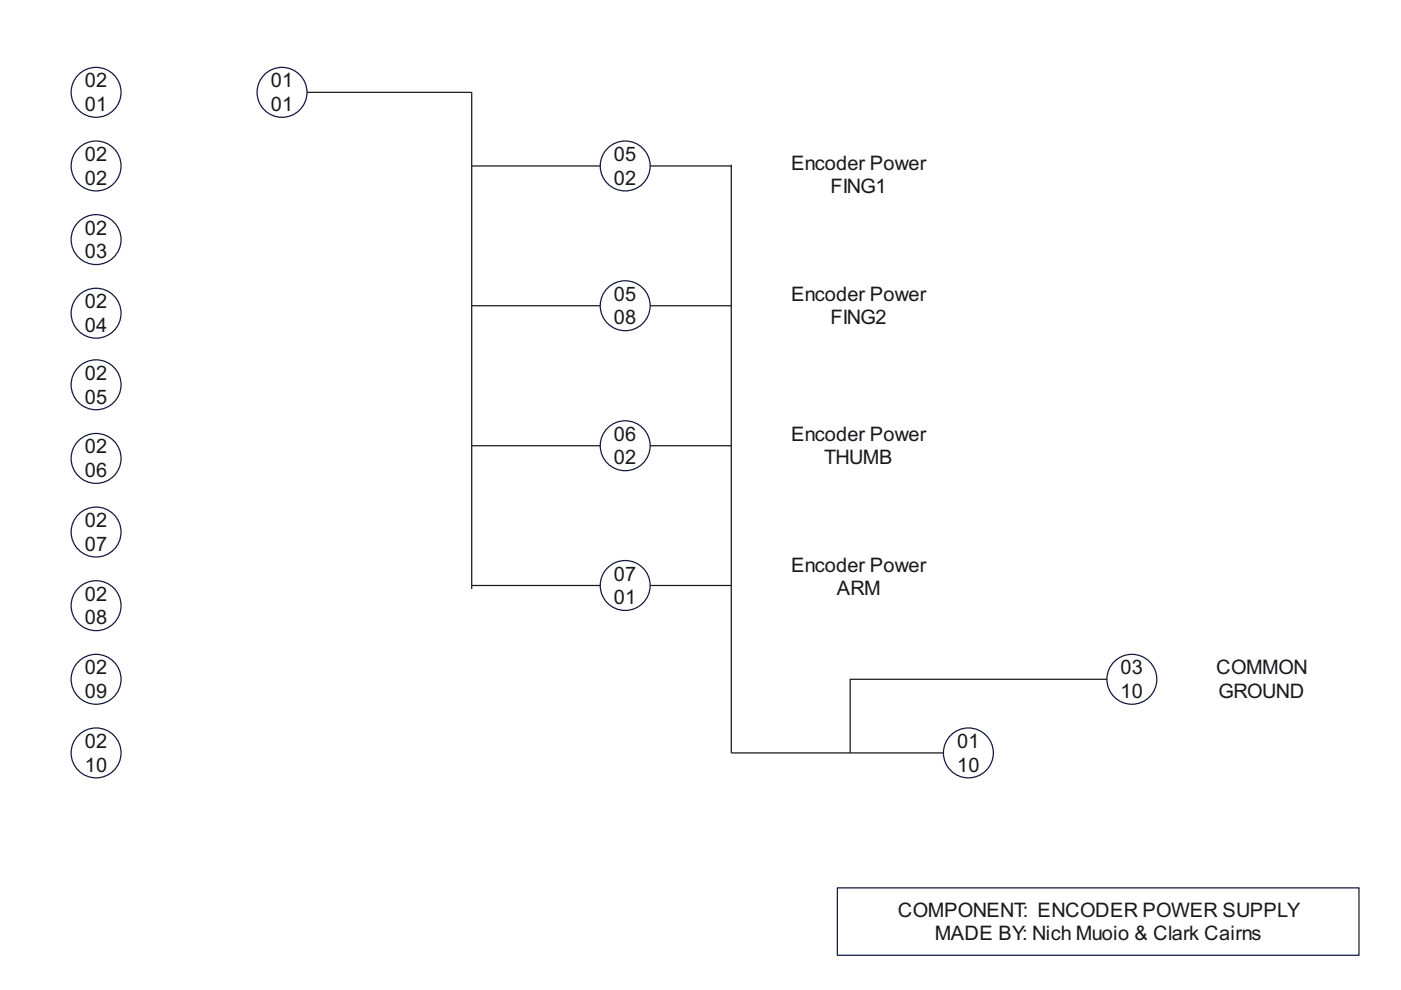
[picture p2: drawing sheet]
<svg xmlns="http://www.w3.org/2000/svg" width="297mm" height="210mm" viewBox="0 0 297 210" stroke-linecap="round" stroke-linejoin="round" font-family="sans-serif">
<circle cx="20.4" cy="19.6" r="5.3" fill="none" stroke="#101843" stroke-width=".26"/>
<circle cx="20.4" cy="35.2" r="5.3" fill="#fff"/>
<circle cx="20.4" cy="35.2" r="5.3" fill="none" stroke="#101843" stroke-width=".26"/>
<circle cx="20.4" cy="50.8" r="5.3" fill="#fff"/>
<circle cx="20.4" cy="50.8" r="5.3" fill="none" stroke="#101843" stroke-width=".26"/>
<circle cx="20.4" cy="66.4" r="5.3" fill="#fff"/>
<circle cx="20.4" cy="66.4" r="5.3" fill="none" stroke="#101843" stroke-width=".26"/>
<circle cx="20.4" cy="81.6" r="5.3" fill="#fff"/>
<circle cx="20.4" cy="81.6" r="5.3" fill="none" stroke="#101843" stroke-width=".26"/>
<circle cx="20.4" cy="97.2" r="5.3" fill="#fff"/>
<circle cx="20.4" cy="97.2" r="5.3" fill="none" stroke="#101843" stroke-width=".26"/>
<circle cx="20.4" cy="112.8" r="5.3" fill="#fff"/>
<circle cx="20.4" cy="112.8" r="5.3" fill="none" stroke="#101843" stroke-width=".26"/>
<circle cx="20.4" cy="128.4" r="5.3" fill="#fff"/>
<circle cx="20.4" cy="128.4" r="5.3" fill="none" stroke="#101843" stroke-width=".26"/>
<circle cx="20.4" cy="144" r="5.3" fill="#fff"/>
<circle cx="20.4" cy="144" r="5.3" fill="none" stroke="#101843" stroke-width=".26"/>
<circle cx="20.4" cy="159.6" r="5.3" fill="#fff"/>
<circle cx="20.4" cy="159.6" r="5.3" fill="none" stroke="#101843" stroke-width=".26"/>
<path d="M177.5 188.3h110.6v14.2h-110.6z" fill="#fff"/>
<path d="M177.5 188.3h110.6v14.2h-110.6z" fill="none" stroke="#101843" stroke-width=".26"/>
<circle cx="132.6" cy="35.2" r="5.3" fill="#fff"/>
<circle cx="132.6" cy="35.2" r="5.3" fill="none" stroke="#101843" stroke-width=".26"/>
<circle cx="132.6" cy="64.8" r="5.3" fill="#fff"/>
<circle cx="132.6" cy="64.8" r="5.3" fill="none" stroke="#101843" stroke-width=".26"/>
<circle cx="132.6" cy="94.5" r="5.3" fill="#fff"/>
<circle cx="132.6" cy="94.5" r="5.3" fill="none" stroke="#101843" stroke-width=".26"/>
<circle cx="132.6" cy="124.1" r="5.3" fill="#fff"/>
<circle cx="132.6" cy="124.1" r="5.3" fill="none" stroke="#101843" stroke-width=".26"/>
<circle cx="59.8" cy="19.6" r="5.3" fill="#fff"/>
<circle cx="59.8" cy="19.6" r="5.3" fill="none" stroke="#101843" stroke-width=".26"/>
<circle cx="205.3" cy="159.6" r="5.3" fill="#fff"/>
<circle cx="205.3" cy="159.6" r="5.3" fill="none" stroke="#101843" stroke-width=".26"/>
<path d="M65.1 19.6h34.9v105.3M100 35.2h27.3M137.8 35.2h17.2M155 34.9v124.7h45M100 64.8h27.3M137.8 64.8h17.2M100 94.5h27.3M137.8 94.5h17.2M100 124.1h27.3M137.8 124.1h17.2" fill="none" stroke="#191919" stroke-width=".26"/>
<circle cx="240" cy="144" r="5.3" fill="#fff"/>
<circle cx="240" cy="144" r="5.3" fill="none" stroke="#101843" stroke-width=".26"/>
<path d="M234.7 144h-54.4v15.6" fill="none" stroke="#191919" stroke-width=".26"/>
<g font-size="4.2" fill="#191919">
<text x="18" y="18.5">02</text>
<text x="18" y="23.5">01</text>
<text x="57.4" y="18.5">01</text>
<text x="57.4" y="23.5">01</text>
<text x="18" y="34.1">02</text>
<text x="130.2" y="34.1">05</text>
<text x="167.7" y="36">Encoder Power</text>
<text x="18" y="39.2">02</text>
<text x="130.2" y="39.2">02</text>
<text x="176.1" y="41">FING1</text>
<text x="18" y="49.7">02</text>
<text x="18" y="54.8">03</text>
<text x="18" y="65.4">02</text>
<text x="130.2" y="63.8">05</text>
<text x="167.7" y="63.8">Encoder Power</text>
<text x="18" y="70.4">04</text>
<text x="130.2" y="68.8">08</text>
<text x="176.1" y="68.8">FING2</text>
<text x="18" y="80.5">02</text>
<text x="18" y="85.6">05</text>
<text x="130.2" y="93.4">06</text>
<text x="167.7" y="93.4">Encoder Power</text>
<text x="18" y="96.1">02</text>
<text x="18" y="101.2">06</text>
<text x="130.2" y="98.5">02</text>
<text x="174.8" y="98.5">THUMB</text>
<text x="18" y="111.7">02</text>
<text x="18" y="116.8">07</text>
<text x="130.2" y="123.1">07</text>
<text x="167.7" y="121.2">Encoder Power</text>
<text x="18" y="127.4">02</text>
<text x="130.2" y="128.1">01</text>
<text x="177.4" y="126.3">ARM</text>
<text x="18" y="132.4">08</text>
<text x="18" y="143">02</text>
<text x="237.6" y="143">03</text>
<text x="257.8" y="143">COMMON</text>
<text x="18" y="148">09</text>
<text x="237.6" y="148">10</text>
<text x="258.4" y="148">GROUND</text>
<text x="18" y="158.6">02</text>
<text x="202.9" y="158.6">01</text>
<text x="18" y="163.6">10</text>
<text x="202.9" y="163.6">10</text>
<text x="190.4" y="194.3">COMPONENT: ENCODER POWER SUPPLY</text>
<text x="198.2" y="199.4">MADE BY: Nich Muoio &amp; Clark Cairns</text>
</g>
</svg>
